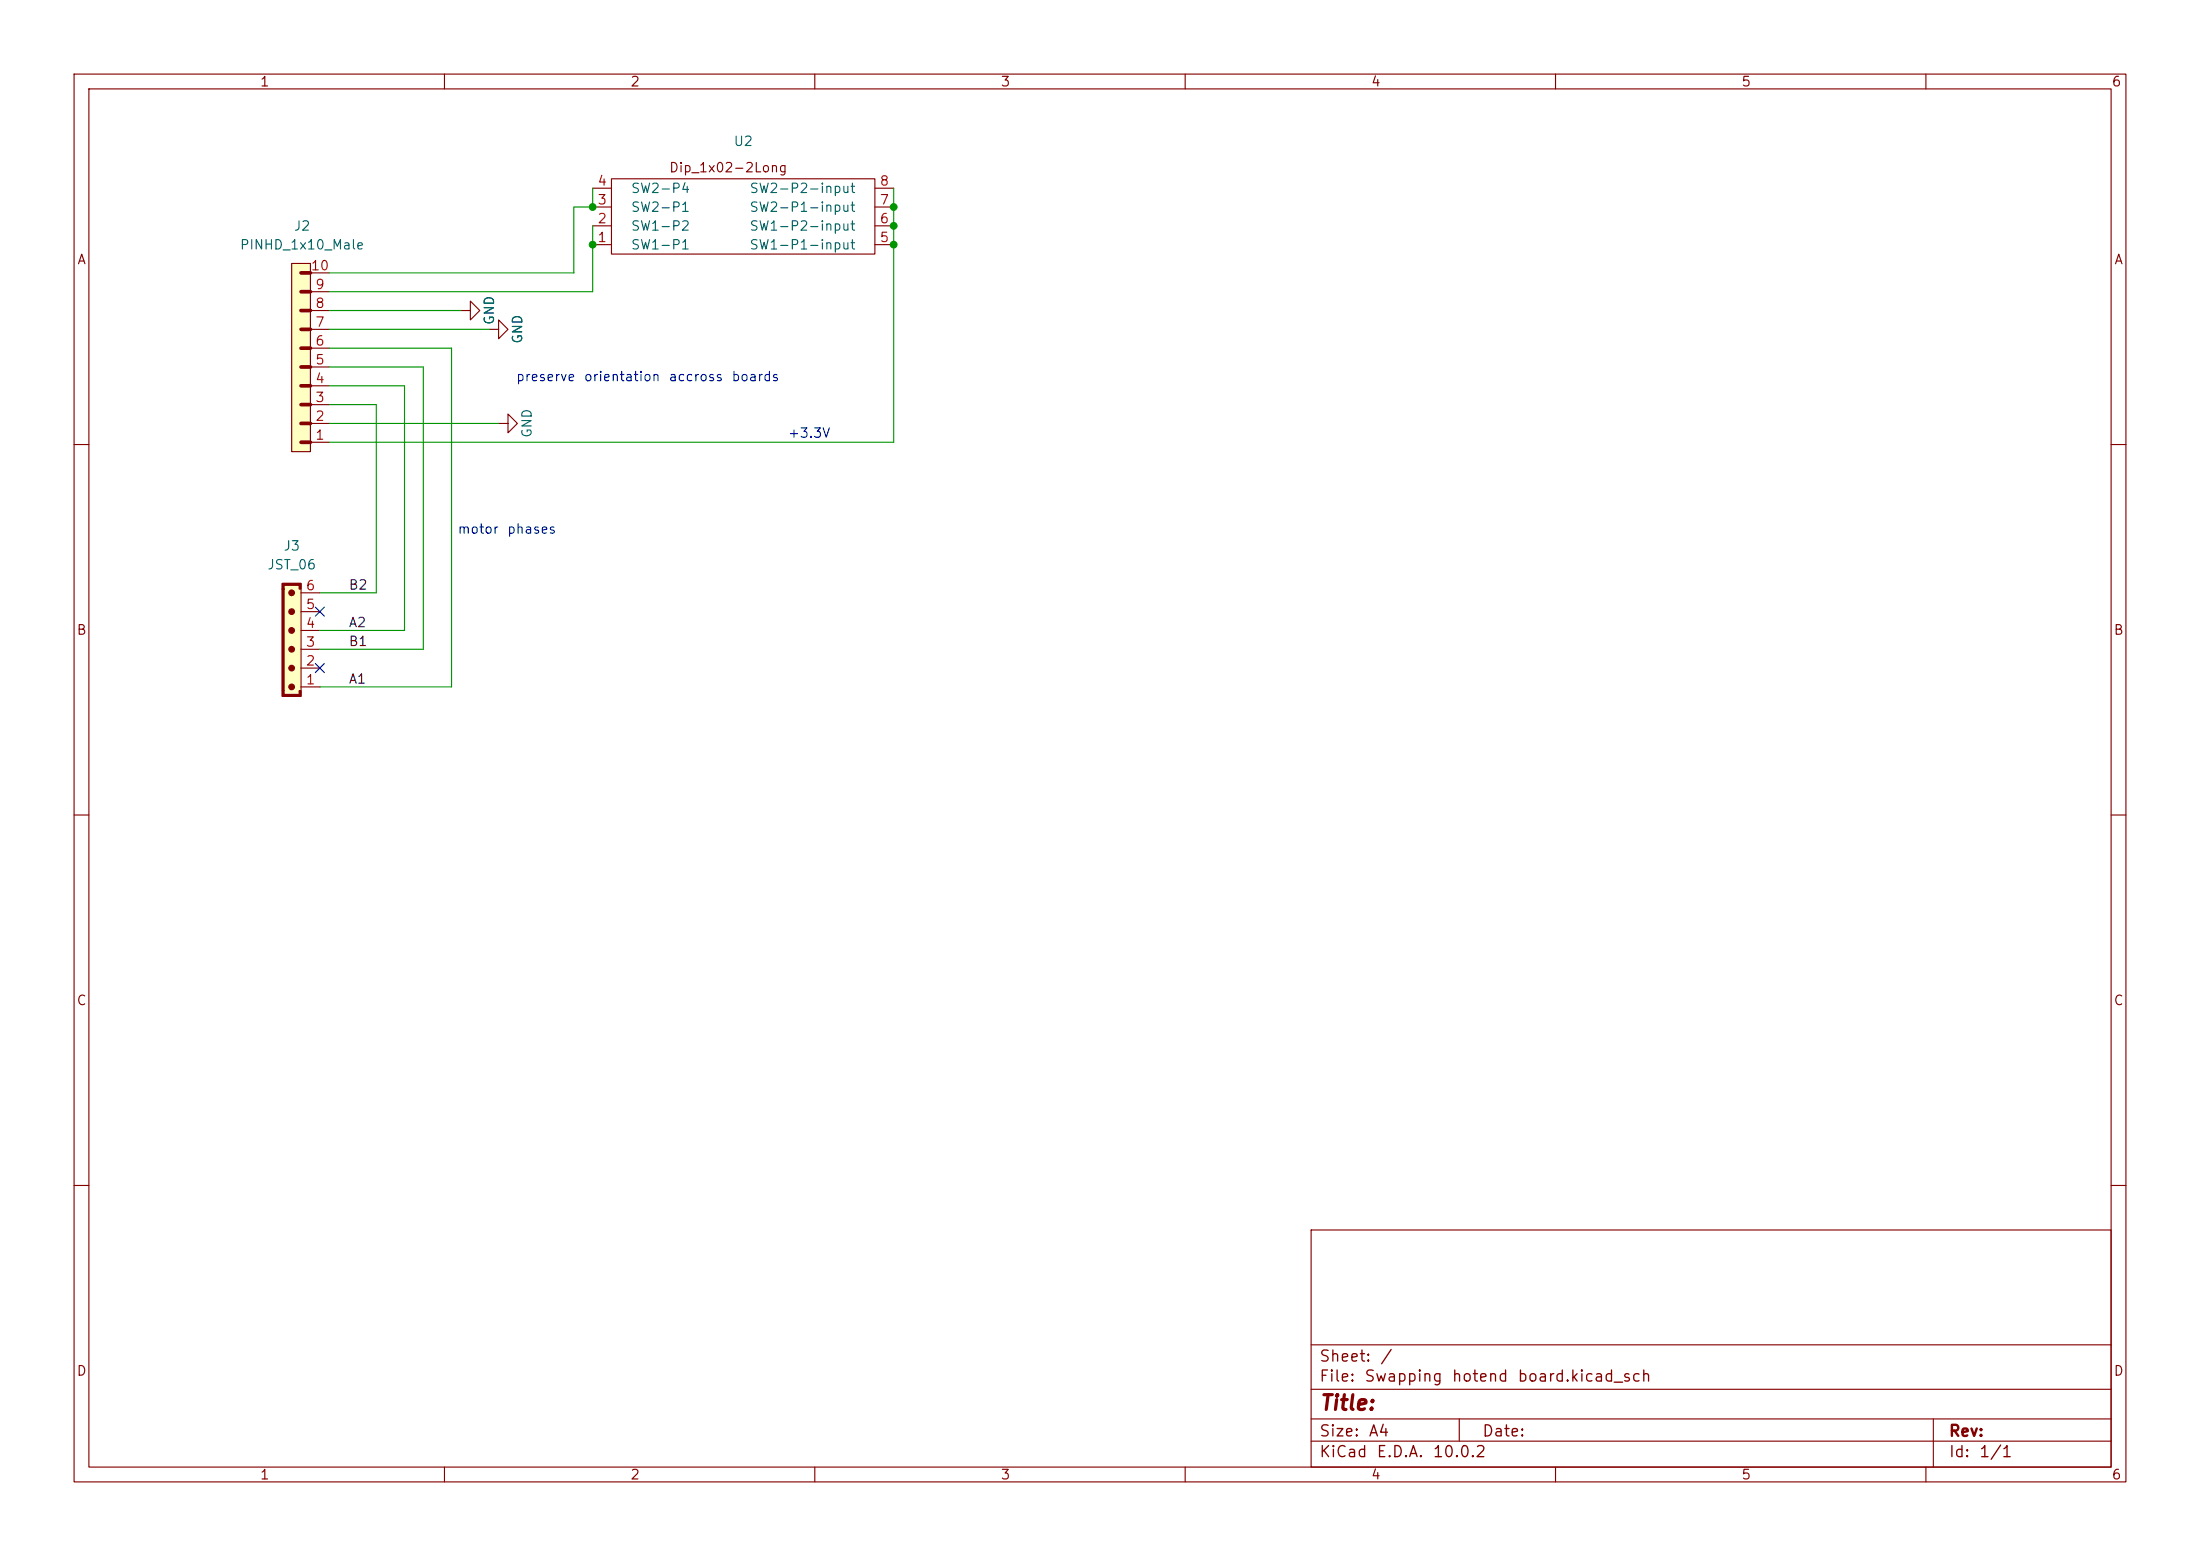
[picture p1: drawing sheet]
(kicad_sch
 (version 20260306)
 (generator "eeschema")
 (generator_version "10.0")
 (paper "A4")
 (lib_symbols
  (symbol "EDS_DIP_SWITCH:Dual-Set-4Pin_DIPSWITCH"
   (pin_names
    (offset 2.54)) (exclude_from_sim no) (in_bom yes) (on_board yes)
   (in_pos_files yes)
   (duplicate_pin_numbers_are_jumpers no)
   (property "Reference" "U" (at -3.81 5.08 90) (show_name no) (do_not_autoplace no) (effects (font (size 1.27 1.27))))
   (property "Value" "" (at 0 0 0) (show_name no) (do_not_autoplace no) (effects (font (size 1.27 1.27))))
   (property "Footprint" "" (at 0 0 0) (show_name no) (do_not_autoplace no) (hide yes) (effects (font (size 1.27 1.27))))
   (property "Datasheet" "" (at 0 0 0) (show_name no) (do_not_autoplace no) (hide yes) (effects (font (size 1.27 1.27))))
   (property "Description" "" (at 0 0 0) (show_name no) (do_not_autoplace no) (hide yes) (effects (font (size 1.27 1.27))))
   (symbol "Dual-Set-4Pin_DIPSWITCH_0_1"
    (rectangle (start -5.08 25.4) (end 5.08 -10.16) (stroke (width 0) (type default)) (fill (type none))))
   (symbol "Dual-Set-4Pin_DIPSWITCH_1_1"
    (text "Dip_1x02-2Long" (at 6.604 5.588 900) (effects (font (size 1.27 1.27))))
    (pin output line (at -3.81 -12.7 90) (length 2.54) (name "SW1-P1" (effects (font (size 1.27 1.27)))) (number "1" (effects (font (size 1.27 1.27)))))
    (pin output line (at -1.27 -12.7 90) (length 2.54) (name "SW1-P2" (effects (font (size 1.27 1.27)))) (number "2" (effects (font (size 1.27 1.27)))))
    (pin output line (at 1.27 -12.7 90) (length 2.54) (name "SW2-P1" (effects (font (size 1.27 1.27)))) (number "3" (effects (font (size 1.27 1.27)))))
    (pin output line (at 3.81 -12.7 90) (length 2.54) (name "SW2-P4" (effects (font (size 1.27 1.27)))) (number "4" (effects (font (size 1.27 1.27)))))
    (pin input line (at -3.81 27.94 270) (length 2.54) (name "SW1-P1-input" (effects (font (size 1.27 1.27)))) (number "5" (effects (font (size 1.27 1.27)))))
    (pin input line (at -1.27 27.94 270) (length 2.54) (name "SW1-P2-input" (effects (font (size 1.27 1.27)))) (number "6" (effects (font (size 1.27 1.27)))))
    (pin input line (at 1.27 27.94 270) (length 2.54) (name "SW2-P1-input" (effects (font (size 1.27 1.27)))) (number "7" (effects (font (size 1.27 1.27)))))
    (pin input line (at 3.81 27.94 270) (length 2.54) (name "SW2-P2-input" (effects (font (size 1.27 1.27)))) (number "8" (effects (font (size 1.27 1.27))))))
   (embedded_fonts no))
  (symbol "PCM_SL_Connectors:JST_06" (exclude_from_sim no) (in_bom yes) (on_board yes)
   (in_pos_files yes)
   (duplicate_pin_numbers_are_jumpers no)
   (property "Reference" "J" (at 0 12.7 0) (show_name no) (do_not_autoplace no) (effects (font (size 1.27 1.27))))
   (property "Value" "JST_06" (at 0 10.16 0) (show_name no) (do_not_autoplace no) (effects (font (size 1.27 1.27))))
   (property "Footprint" "Connector_JST:JST_EH_B6B-EH-A_1x06_P2.50mm_Vertical" (at 0 11.43 0) (show_name no) (do_not_autoplace no) (hide yes) (effects (font (size 1.27 1.27))))
   (property "Datasheet" "" (at 0 11.43 0) (show_name no) (do_not_autoplace no) (hide yes) (effects (font (size 1.27 1.27))))
   (property "Description" "JST Connector  6 pins" (at 0 0 0) (show_name no) (do_not_autoplace no) (hide yes) (effects (font (size 1.27 1.27))))
   (symbol "JST_06_0_1"
    (rectangle (start -1.27 7.62) (end 1.27 -7.62) (stroke (width 0) (type default)) (fill (type background)))
    (polyline (pts (xy -1.27 -6.858) (xy -1.27 -7.62) (xy 1.27 -7.62) (xy 1.27 -6.858) (xy 1.016 -6.858) (xy 1.016 -7.366) (xy -1.016 -7.366) (xy -1.016 -6.858) (xy -1.27 -6.858)) (stroke (width 0) (type default)) (fill (type outline)))
    (circle (center 0 6.35) (radius 0.381) (stroke (width 0) (type default)) (fill (type outline)))
    (circle (center 0 3.81) (radius 0.381) (stroke (width 0) (type default)) (fill (type outline)))
    (circle (center 0 1.27) (radius 0.381) (stroke (width 0) (type default)) (fill (type outline)))
    (circle (center 0 -1.27) (radius 0.381) (stroke (width 0) (type default)) (fill (type outline)))
    (circle (center 0 -3.81) (radius 0.381) (stroke (width 0) (type default)) (fill (type outline)))
    (circle (center 0 -6.35) (radius 0.381) (stroke (width 0) (type default)) (fill (type outline)))
    (rectangle (start 1.016 -6.858) (end 1.27 6.858) (stroke (width 0) (type default)) (fill (type outline)))
    (rectangle (start 1.016 -6.858) (end 1.27 -6.858) (stroke (width 0) (type default)) (fill (type none)))
    (polyline (pts (xy 1.27 6.858) (xy 1.27 7.62) (xy -1.27 7.62) (xy -1.27 6.858) (xy -1.016 6.858) (xy -1.016 7.366) (xy 1.016 7.366) (xy 1.016 6.858) (xy 1.27 6.858)) (stroke (width 0) (type default)) (fill (type outline))))
   (symbol "JST_06_1_1"
    (pin passive line (at -3.81 6.35 0) (length 2.54) (name "" (effects (font (size 1.27 1.27)))) (number "1" (effects (font (size 1.27 1.27)))))
    (pin passive line (at -3.81 3.81 0) (length 2.54) (name "" (effects (font (size 1.27 1.27)))) (number "2" (effects (font (size 1.27 1.27)))))
    (pin passive line (at -3.81 1.27 0) (length 2.54) (name "" (effects (font (size 1.27 1.27)))) (number "3" (effects (font (size 1.27 1.27)))))
    (pin passive line (at -3.81 -1.27 0) (length 2.54) (name "" (effects (font (size 1.27 1.27)))) (number "4" (effects (font (size 1.27 1.27)))))
    (pin passive line (at -3.81 -3.81 0) (length 2.54) (name "" (effects (font (size 1.27 1.27)))) (number "5" (effects (font (size 1.27 1.27)))))
    (pin passive line (at -3.81 -6.35 0) (length 2.54) (name "" (effects (font (size 1.27 1.27)))) (number "6" (effects (font (size 1.27 1.27))))))
   (embedded_fonts no))
  (symbol "PCM_SL_Pin_Headers:PINHD_1x10_Male" (exclude_from_sim no) (in_bom yes) (on_board yes)
   (in_pos_files yes)
   (duplicate_pin_numbers_are_jumpers no)
   (property "Reference" "J" (at 0 16.51 0) (show_name no) (do_not_autoplace no) (effects (font (size 1.27 1.27))))
   (property "Value" "PINHD_1x10_Male" (at 0 13.97 0) (show_name no) (do_not_autoplace no) (effects (font (size 1.27 1.27))))
   (property "Footprint" "Connector_PinHeader_2.54mm:PinHeader_1x10_P2.54mm_Vertical" (at -1.27 19.05 0) (show_name no) (do_not_autoplace no) (hide yes) (effects (font (size 1.27 1.27))))
   (property "Datasheet" "" (at 0 17.78 0) (show_name no) (do_not_autoplace no) (hide yes) (effects (font (size 1.27 1.27))))
   (property "Description" "Pin Header male with pin space 2.54mm. Pin Count -10" (at 0 0 0) (show_name no) (do_not_autoplace no) (hide yes) (effects (font (size 1.27 1.27))))
   (symbol "PINHD_1x10_Male_0_1"
    (rectangle (start -1.27 12.7) (end 1.27 -12.7) (stroke (width 0) (type default)) (fill (type background)))
    (polyline (pts (xy -1.27 11.43) (xy 0 11.43)) (stroke (width 0.5) (type default)) (fill (type none)))
    (polyline (pts (xy -1.27 8.89) (xy 0 8.89)) (stroke (width 0.3) (type default)) (fill (type none)))
    (polyline (pts (xy -1.27 8.89) (xy 0 8.89)) (stroke (width 0.5) (type default)) (fill (type none)))
    (polyline (pts (xy -1.27 6.35) (xy 0 6.35)) (stroke (width 0.3) (type default)) (fill (type none)))
    (polyline (pts (xy -1.27 6.35) (xy 0 6.35)) (stroke (width 0.5) (type default)) (fill (type none)))
    (polyline (pts (xy -1.27 3.81) (xy 0 3.81)) (stroke (width 0.3) (type default)) (fill (type none)))
    (polyline (pts (xy -1.27 3.81) (xy 0 3.81)) (stroke (width 0.5) (type default)) (fill (type none)))
    (polyline (pts (xy -1.27 1.27) (xy 0 1.27)) (stroke (width 0.3) (type default)) (fill (type none)))
    (polyline (pts (xy -1.27 1.27) (xy 0 1.27)) (stroke (width 0.5) (type default)) (fill (type none)))
    (polyline (pts (xy -1.27 -1.27) (xy 0 -1.27)) (stroke (width 0.3) (type default)) (fill (type none)))
    (polyline (pts (xy -1.27 -1.27) (xy 0 -1.27)) (stroke (width 0.5) (type default)) (fill (type none)))
    (polyline (pts (xy -1.27 -3.81) (xy 0 -3.81)) (stroke (width 0.3) (type default)) (fill (type none)))
    (polyline (pts (xy -1.27 -3.81) (xy 0 -3.81)) (stroke (width 0.5) (type default)) (fill (type none)))
    (polyline (pts (xy -1.27 -6.35) (xy 0 -6.35)) (stroke (width 0.3) (type default)) (fill (type none)))
    (polyline (pts (xy -1.27 -6.35) (xy 0 -6.35)) (stroke (width 0.5) (type default)) (fill (type none)))
    (polyline (pts (xy -1.27 -8.89) (xy 0 -8.89)) (stroke (width 0.3) (type default)) (fill (type none)))
    (polyline (pts (xy -1.27 -8.89) (xy 0 -8.89)) (stroke (width 0.5) (type default)) (fill (type none)))
    (polyline (pts (xy -1.27 -11.43) (xy 0 -11.43)) (stroke (width 0.3) (type default)) (fill (type none)))
    (polyline (pts (xy -1.27 -11.43) (xy 0 -11.43)) (stroke (width 0.5) (type default)) (fill (type none))))
   (symbol "PINHD_1x10_Male_1_1"
    (pin passive line (at -3.81 11.43 0) (length 2.54) (name "" (effects (font (size 1.27 1.27)))) (number "1" (effects (font (size 1.27 1.27)))))
    (pin passive line (at -3.81 8.89 0) (length 2.54) (name "" (effects (font (size 1.27 1.27)))) (number "2" (effects (font (size 1.27 1.27)))))
    (pin passive line (at -3.81 6.35 0) (length 2.54) (name "" (effects (font (size 1.27 1.27)))) (number "3" (effects (font (size 1.27 1.27)))))
    (pin passive line (at -3.81 3.81 0) (length 2.54) (name "" (effects (font (size 1.27 1.27)))) (number "4" (effects (font (size 1.27 1.27)))))
    (pin passive line (at -3.81 1.27 0) (length 2.54) (name "" (effects (font (size 1.27 1.27)))) (number "5" (effects (font (size 1.27 1.27)))))
    (pin passive line (at -3.81 -1.27 0) (length 2.54) (name "" (effects (font (size 1.27 1.27)))) (number "6" (effects (font (size 1.27 1.27)))))
    (pin passive line (at -3.81 -3.81 0) (length 2.54) (name "" (effects (font (size 1.27 1.27)))) (number "7" (effects (font (size 1.27 1.27)))))
    (pin passive line (at -3.81 -6.35 0) (length 2.54) (name "" (effects (font (size 1.27 1.27)))) (number "8" (effects (font (size 1.27 1.27)))))
    (pin passive line (at -3.81 -8.89 0) (length 2.54) (name "" (effects (font (size 1.27 1.27)))) (number "9" (effects (font (size 1.27 1.27)))))
    (pin passive line (at -3.81 -11.43 0) (length 2.54) (name "" (effects (font (size 1.27 1.27)))) (number "10" (effects (font (size 1.27 1.27))))))
   (embedded_fonts no))
  (symbol "PCM_SparkFun-PowerSymbol:GND"
   (power global)
   (pin_names
    (offset 0)) (exclude_from_sim no) (in_bom yes) (on_board yes)
   (in_pos_files yes)
   (duplicate_pin_numbers_are_jumpers no)
   (property "Reference" "#PWR" (at 0 -6.35 0) (show_name no) (do_not_autoplace no) (hide yes) (effects (font (size 1.27 1.27))))
   (property "Value" "GND" (at 0 -3.81 0) (show_name no) (do_not_autoplace yes) (effects (font (size 1.27 1.27))))
   (property "Footprint" "" (at 0 0 0) (show_name no) (do_not_autoplace no) (hide yes) (effects (font (size 1.27 1.27))))
   (property "Datasheet" "" (at 0 0 0) (show_name no) (do_not_autoplace no) (hide yes) (effects (font (size 1.27 1.27))))
   (property "Description" "Power symbol creates a global label with name \"GND\" , ground" (at 0 -8.89 0) (show_name no) (do_not_autoplace no) (hide yes) (effects (font (size 1.27 1.27))))
   (symbol "GND_0_1"
    (polyline (pts (xy 0 0) (xy 0 -1.27) (xy 1.27 -1.27) (xy 0 -2.54) (xy -1.27 -1.27) (xy 0 -1.27)) (stroke (width 0) (type default)) (fill (type none))))
   (symbol "GND_1_1"
    (pin power_in line (at 0 0 270) (length 0) (hide yes) (name "GND" (effects (font (size 1.27 1.27)))) (number "1" (effects (font (size 1.27 1.27))))))
   (embedded_fonts no)))
 (text "preserve orientation accross boards\n"
  (exclude_from_sim no)
  (at 87.122 51.054 0)
  (effects (font (size 1.27 1.27))))
 (text "motor phases"
  (exclude_from_sim no)
  (at 68.326 71.628 0)
  (effects (font (size 1.27 1.27))))
 (text "+3.3V"
  (exclude_from_sim no)
  (at 109.22 58.674 0)
  (effects (font (size 1.27 1.27))))
 (junction
  (at 120.65 33.02)
  (diameter 0)
  (color 0 0 0 0))
 (junction
  (at 80.01 27.94)
  (diameter 0)
  (color 0 0 0 0))
 (junction
  (at 80.01 33.02)
  (diameter 0)
  (color 0 0 0 0))
 (junction
  (at 120.65 27.94)
  (diameter 0)
  (color 0 0 0 0))
 (junction
  (at 120.65 30.48)
  (diameter 0)
  (color 0 0 0 0))
 (no_connect
  (at 43.18 90.17))
 (no_connect
  (at 43.18 82.55))
 (wire
  (pts (xy 60.96 92.71) (xy 43.18 92.71))
  (stroke (width 0) (type default)))
 (wire
  (pts (xy 77.47 27.94) (xy 80.01 27.94))
  (stroke (width 0) (type default)))
 (wire
  (pts (xy 44.45 39.37) (xy 80.01 39.37))
  (stroke (width 0) (type default)))
 (wire
  (pts (xy 80.01 25.4) (xy 80.01 27.94))
  (stroke (width 0) (type default)))
 (wire
  (pts (xy 80.01 30.48) (xy 80.01 33.02))
  (stroke (width 0) (type default)))
 (wire
  (pts (xy 44.45 59.69) (xy 120.65 59.69))
  (stroke (width 0) (type default)))
 (wire
  (pts (xy 57.15 87.63) (xy 43.18 87.63))
  (stroke (width 0) (type default)))
 (wire
  (pts (xy 44.45 44.45) (xy 66.04 44.45))
  (stroke (width 0) (type default)))
 (wire
  (pts (xy 50.8 54.61) (xy 50.8 80.01))
  (stroke (width 0) (type default)))
 (wire
  (pts (xy 44.45 46.99) (xy 60.96 46.99))
  (stroke (width 0) (type default)))
 (wire
  (pts (xy 54.61 85.09) (xy 43.18 85.09))
  (stroke (width 0) (type default)))
 (wire
  (pts (xy 50.8 54.61) (xy 44.45 54.61))
  (stroke (width 0) (type default)))
 (wire
  (pts (xy 120.65 27.94) (xy 120.65 25.4))
  (stroke (width 0) (type default)))
 (wire
  (pts (xy 57.15 49.53) (xy 44.45 49.53))
  (stroke (width 0) (type default)))
 (wire
  (pts (xy 120.65 30.48) (xy 120.65 27.94))
  (stroke (width 0) (type default)))
 (wire
  (pts (xy 57.15 49.53) (xy 57.15 87.63))
  (stroke (width 0) (type default)))
 (wire
  (pts (xy 54.61 52.07) (xy 54.61 85.09))
  (stroke (width 0) (type default)))
 (wire
  (pts (xy 80.01 33.02) (xy 80.01 39.37))
  (stroke (width 0) (type default)))
 (wire
  (pts (xy 43.18 80.01) (xy 50.8 80.01))
  (stroke (width 0) (type default)))
 (wire
  (pts (xy 54.61 52.07) (xy 44.45 52.07))
  (stroke (width 0) (type default)))
 (wire
  (pts (xy 44.45 41.91) (xy 62.23 41.91))
  (stroke (width 0) (type default)))
 (wire
  (pts (xy 120.65 33.02) (xy 120.65 30.48))
  (stroke (width 0) (type default)))
 (wire
  (pts (xy 120.65 33.02) (xy 120.65 59.69))
  (stroke (width 0) (type default)))
 (wire
  (pts (xy 44.45 36.83) (xy 77.47 36.83))
  (stroke (width 0) (type default)))
 (wire
  (pts (xy 77.47 36.83) (xy 77.47 27.94))
  (stroke (width 0) (type default)))
 (wire
  (pts (xy 44.45 57.15) (xy 67.31 57.15))
  (stroke (width 0) (type default)))
 (wire
  (pts (xy 60.96 46.99) (xy 60.96 92.71))
  (stroke (width 0) (type default)))
 (label "A1"
  (at 46.99 92.71 0)
  (effects (font (size 1.27 1.27)) (justify left bottom)))
 (label "A2"
  (at 46.99 85.09 0)
  (effects (font (size 1.27 1.27)) (justify left bottom)))
 (label "B2"
  (at 46.99 80.01 0)
  (effects (font (size 1.27 1.27)) (justify left bottom)))
 (label "B1"
  (at 46.99 87.63 0)
  (effects (font (size 1.27 1.27)) (justify left bottom)))
 (symbol
  (lib_id "PCM_SparkFun-PowerSymbol:GND")
  (at 66.04 44.45 90)
  (unit 1)
  (body_style 1)
  (exclude_from_sim no)
  (in_bom yes)
  (on_board yes)
  (in_pos_files yes)
  (dnp no)
  (fields_autoplaced yes)
  (property "Reference" "#PWR070" (at 72.39 44.45 0) (hide yes) (show_name no) (do_not_autoplace no) (effects (font (size 1.27 1.27))))
  (property "Value" "GND" (at 69.85 44.45 0) (show_name no) (do_not_autoplace yes) (effects (font (size 1.27 1.27))))
  (property "Footprint" "" (at 66.04 44.45 0) (hide yes) (show_name no) (do_not_autoplace no) (effects (font (size 1.27 1.27))))
  (property "Datasheet" "" (at 66.04 44.45 0) (hide yes) (show_name no) (do_not_autoplace no) (effects (font (size 1.27 1.27))))
  (property "Description" "Power symbol creates a global label with name \"GND\" , ground" (at 74.93 44.45 0) (hide yes) (show_name no) (do_not_autoplace no) (effects (font (size 1.27 1.27))))
  (pin "1"))
 (symbol
  (lib_id "PCM_SparkFun-PowerSymbol:GND")
  (at 67.31 57.15 90)
  (unit 1)
  (body_style 1)
  (exclude_from_sim no)
  (in_bom yes)
  (on_board yes)
  (in_pos_files yes)
  (dnp no)
  (fields_autoplaced yes)
  (property "Reference" "#PWR069" (at 73.66 57.15 0) (hide yes) (show_name no) (do_not_autoplace no) (effects (font (size 1.27 1.27))))
  (property "Value" "GND" (at 71.12 57.15 0) (show_name no) (do_not_autoplace yes) (effects (font (size 1.27 1.27))))
  (property "Footprint" "" (at 67.31 57.15 0) (hide yes) (show_name no) (do_not_autoplace no) (effects (font (size 1.27 1.27))))
  (property "Datasheet" "" (at 67.31 57.15 0) (hide yes) (show_name no) (do_not_autoplace no) (effects (font (size 1.27 1.27))))
  (property "Description" "Power symbol creates a global label with name \"GND\" , ground" (at 76.2 57.15 0) (hide yes) (show_name no) (do_not_autoplace no) (effects (font (size 1.27 1.27))))
  (pin "1"))
 (symbol
  (lib_id "PCM_SparkFun-PowerSymbol:GND")
  (at 62.23 41.91 90)
  (unit 1)
  (body_style 1)
  (exclude_from_sim no)
  (in_bom yes)
  (on_board yes)
  (in_pos_files yes)
  (dnp no)
  (fields_autoplaced yes)
  (property "Reference" "#PWR071" (at 68.58 41.91 0) (hide yes) (show_name no) (do_not_autoplace no) (effects (font (size 1.27 1.27))))
  (property "Value" "GND" (at 66.04 41.91 0) (show_name no) (do_not_autoplace yes) (effects (font (size 1.27 1.27))))
  (property "Footprint" "" (at 62.23 41.91 0) (hide yes) (show_name no) (do_not_autoplace no) (effects (font (size 1.27 1.27))))
  (property "Datasheet" "" (at 62.23 41.91 0) (hide yes) (show_name no) (do_not_autoplace no) (effects (font (size 1.27 1.27))))
  (property "Description" "Power symbol creates a global label with name \"GND\" , ground" (at 71.12 41.91 0) (hide yes) (show_name no) (do_not_autoplace no) (effects (font (size 1.27 1.27))))
  (pin "1"))
 (symbol
  (lib_id "PCM_SL_Pin_Headers:PINHD_1x10_Male")
  (at 40.64 48.26 180)
  (unit 1)
  (body_style 1)
  (exclude_from_sim no)
  (in_bom yes)
  (on_board yes)
  (in_pos_files yes)
  (dnp no)
  (fields_autoplaced yes)
  (property "Reference" "J2" (at 40.765 30.48 0) (show_name no) (do_not_autoplace no) (effects (font (size 1.27 1.27))))
  (property "Value" "PINHD_1x10_Male" (at 40.765 33.02 0) (show_name no) (do_not_autoplace no) (effects (font (size 1.27 1.27))))
  (property "Footprint" "Connector_PinHeader_2.54mm:PinHeader_1x10_P2.54mm_Horizontal" (at 41.91 67.31 0) (hide yes) (show_name no) (do_not_autoplace no) (effects (font (size 1.27 1.27))))
  (property "Datasheet" "" (at 40.64 66.04 0) (hide yes) (show_name no) (do_not_autoplace no) (effects (font (size 1.27 1.27))))
  (property "Description" "Pin Header male with pin space 2.54mm. Pin Count -10" (at 40.64 48.26 0) (hide yes) (show_name no) (do_not_autoplace no) (effects (font (size 1.27 1.27))))
  (pin "4")
  (pin "5")
  (pin "9")
  (pin "6")
  (pin "7")
  (pin "10")
  (pin "1")
  (pin "8")
  (pin "2")
  (pin "3"))
 (symbol
  (lib_id "PCM_SL_Connectors:JST_06")
  (at 39.37 86.36 180)
  (unit 1)
  (body_style 1)
  (exclude_from_sim no)
  (in_bom yes)
  (on_board yes)
  (in_pos_files yes)
  (dnp no)
  (fields_autoplaced yes)
  (property "Reference" "J3" (at 39.37 73.66 0) (show_name no) (do_not_autoplace no) (effects (font (size 1.27 1.27))))
  (property "Value" "JST_06" (at 39.37 76.2 0) (show_name no) (do_not_autoplace no) (effects (font (size 1.27 1.27))))
  (property "Footprint" "Connector_JST:JST_EH_S6B-EH_1x06_P2.50mm_Horizontal" (at 39.37 97.79 0) (hide yes) (show_name no) (do_not_autoplace no) (effects (font (size 1.27 1.27))))
  (property "Datasheet" "" (at 39.37 97.79 0) (hide yes) (show_name no) (do_not_autoplace no) (effects (font (size 1.27 1.27))))
  (property "Description" "JST Connector  6 pins" (at 39.37 86.36 0) (hide yes) (show_name no) (do_not_autoplace no) (effects (font (size 1.27 1.27))))
  (pin "1")
  (pin "5")
  (pin "2")
  (pin "6")
  (pin "4")
  (pin "3"))
 (symbol
  (lib_id "EDS_DIP_SWITCH:Dual-Set-4Pin_DIPSWITCH")
  (at 92.71 29.21 270)
  (mirror x)
  (unit 1)
  (body_style 1)
  (exclude_from_sim no)
  (in_bom yes)
  (on_board yes)
  (in_pos_files yes)
  (dnp no)
  (property "Reference" "U2" (at 100.33 19.05 90) (show_name no) (do_not_autoplace no) (effects (font (size 1.27 1.27))))
  (property "Value" "" (at 92.71 29.21 0) (show_name no) (do_not_autoplace no) (effects (font (size 1.27 1.27))))
  (property "Footprint" "Package_DIP:DIP-8_W7.62mm" (at 92.71 29.21 0) (hide yes) (show_name no) (do_not_autoplace no) (effects (font (size 1.27 1.27))))
  (property "Datasheet" "" (at 92.71 29.21 0) (hide yes) (show_name no) (do_not_autoplace no) (effects (font (size 1.27 1.27))))
  (property "Description" "" (at 92.71 29.21 0) (hide yes) (show_name no) (do_not_autoplace no) (effects (font (size 1.27 1.27))))
  (pin "8")
  (pin "5")
  (pin "2")
  (pin "3")
  (pin "7")
  (pin "4")
  (pin "1")
  (pin "6"))
 (sheet_instances
  (path ""
   (page "1")))
 (embedded_fonts no))
